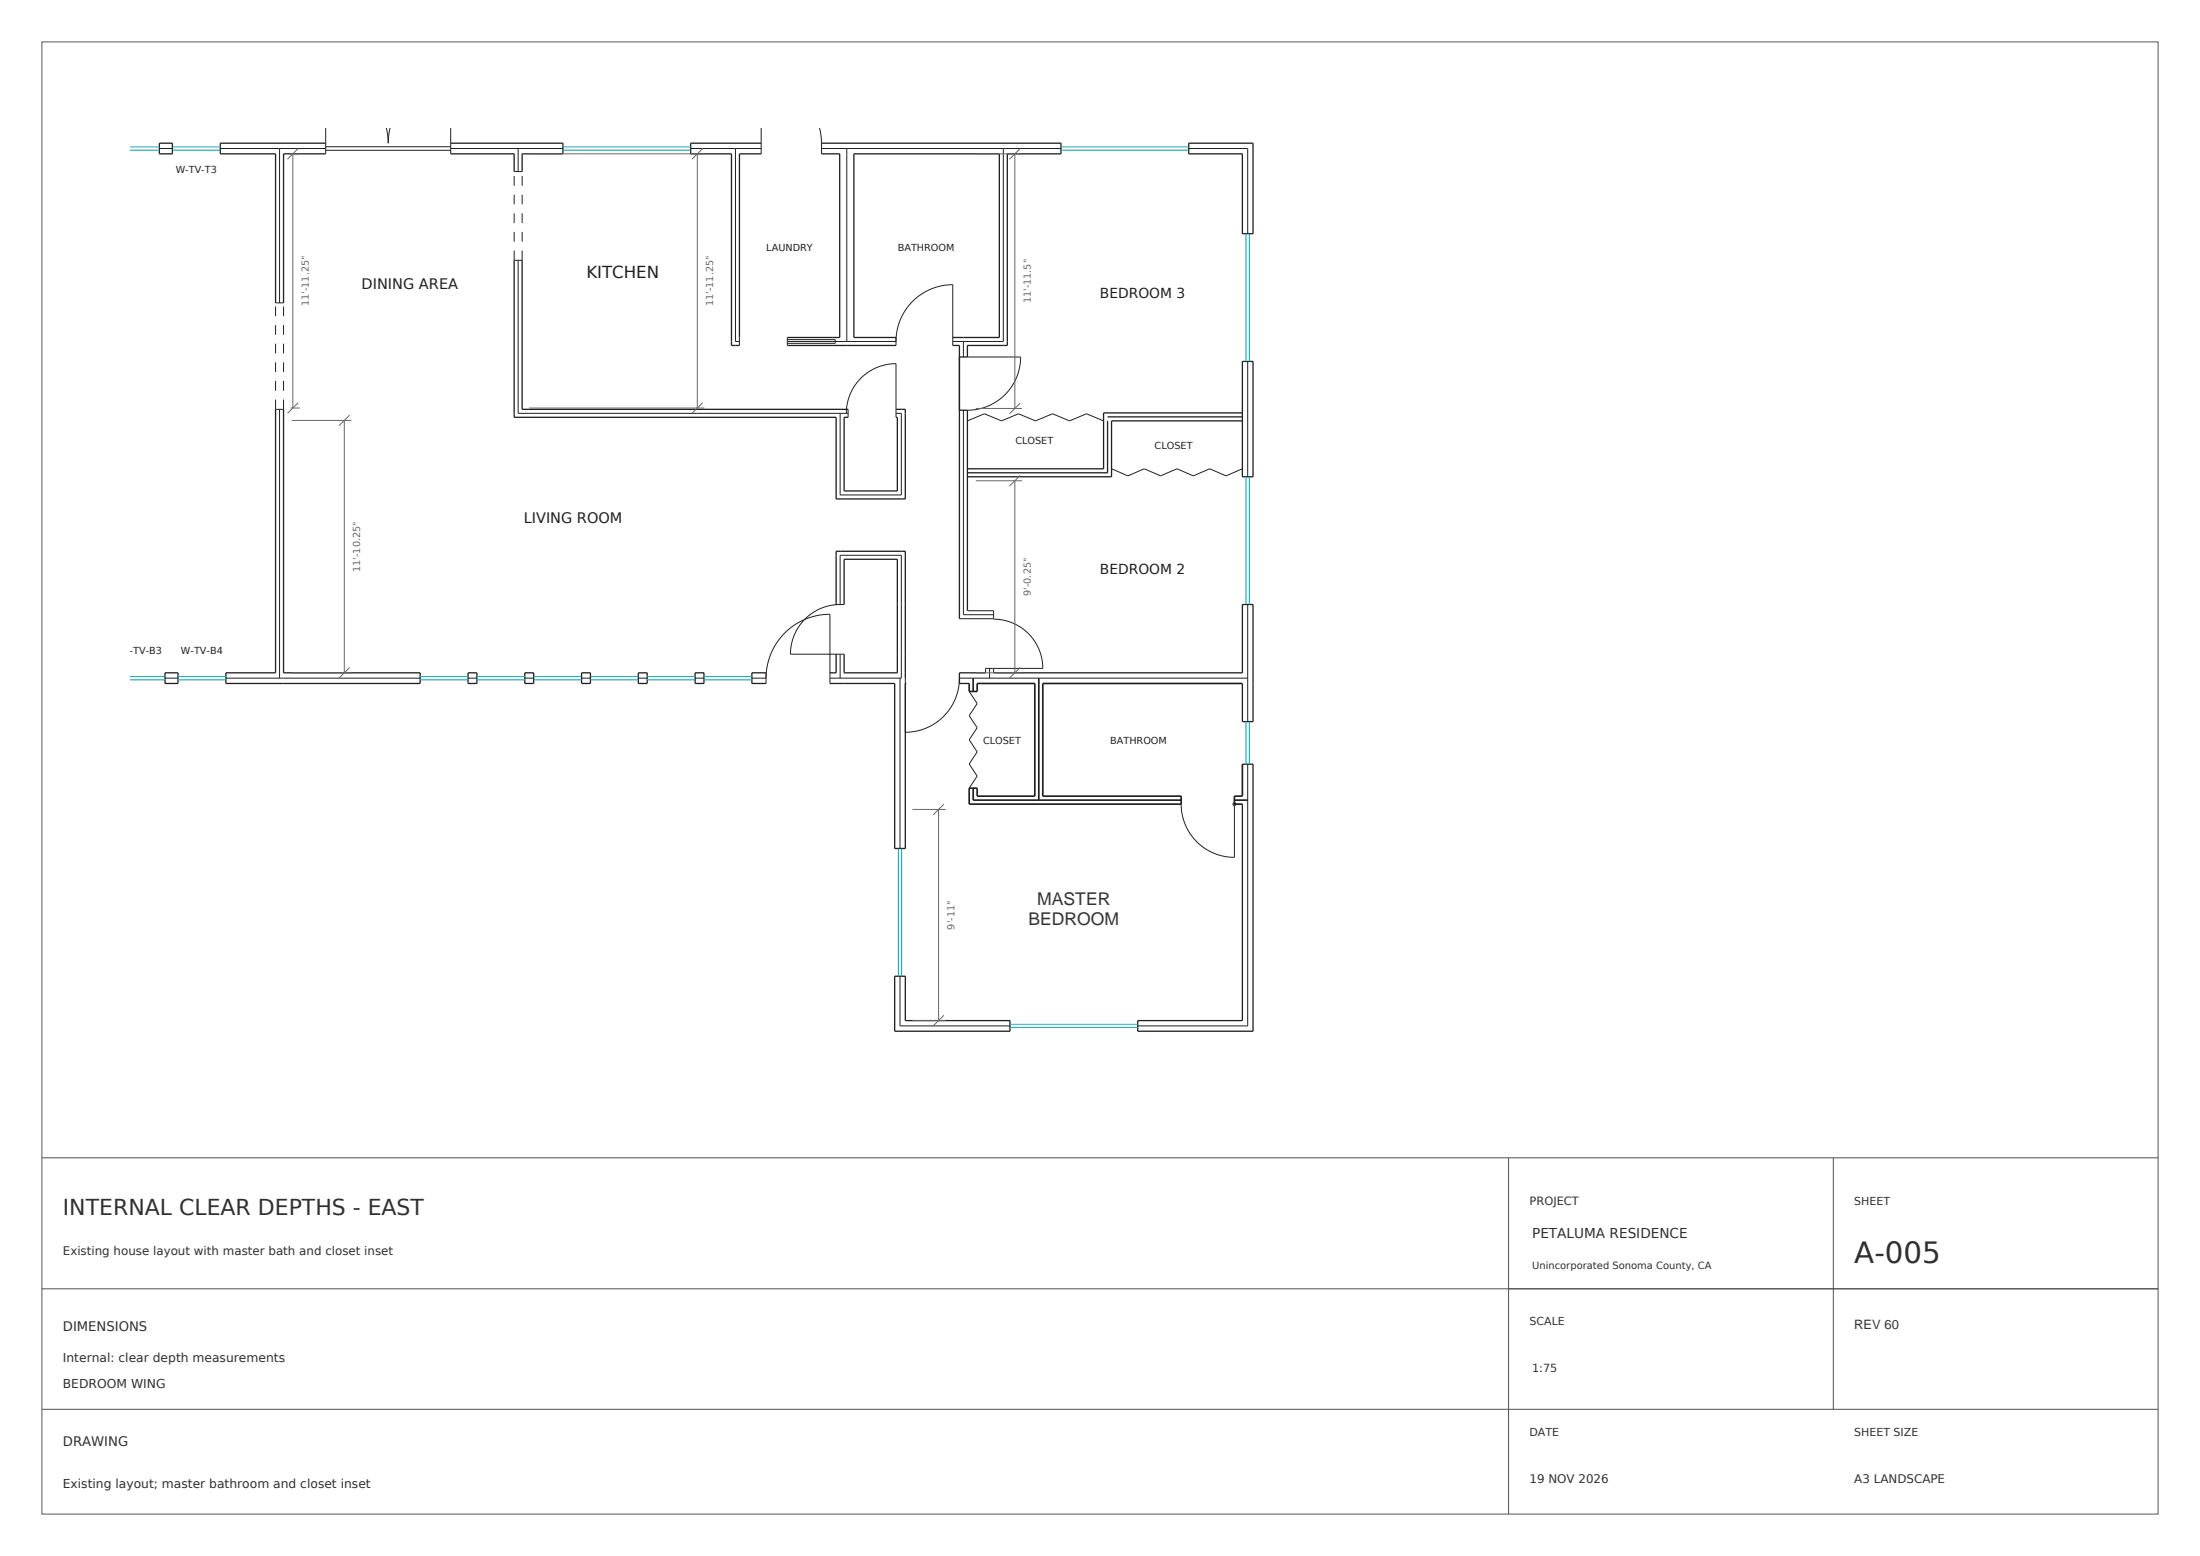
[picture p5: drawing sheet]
<svg xmlns="http://www.w3.org/2000/svg" width="420mm" height="297mm" viewBox="0 0 420 297" stroke-linecap="round" stroke-linejoin="round" font-family="sans-serif">
<g fill="none" stroke="#202020" stroke-width=".25">
<path d="M30.4 27.3h2.5v2.1h-2.5zM62.2 27.3h-20.1v2.1h10.5v28.4M62.2 29.4h-8.1v28.4M86 29.4h12.2v3.4M86 27.3h21.5v2.1h-7.8v3.4M145.3 29.4h-4.1v35M145.3 27.3h-13.4v2.1h7.7v36.5h1.6M156.8 29.4h3.5v35h-10M156.8 27.3h45.8v2.1h-10.3v36.5h-7.6v2.2h-1.5M226.9 27.3h12.3v17.3h-2v-15.2h-10.3zM98.2 49.7v30h61.4v15.5h13.2v-17.1h-1.7M99.7 49.7v28.4h62.2"/>
<path d="M52.6 78.1v50.3h-9.5v2.1h37.1v-2.1h-26.1v-50.3M150.3 65.9h20.8M161.9 79.7h-.8v14h10.2v-14h-.2M171.1 64.4h-8.1v-35h27.8v35h-8.9M181.9 65.9h1.3v52.2M183.2 78.3h1.5v38.3M211.4 79.6h25.8M237.2 69h2v22h-2zM237.2 78.8h-26.5v10.7h-26M211.4 80.3v9.9h-26.7M237.2 80.3h-25v10.7h-27.5M159.6 115.4v-10.2h13.2v24.2"/>
<path d="M161.1 115.4v-8.6h10.2v21.6h-10.2v-3.5M31.5 128.4h2.5v2.1h-2.5zM89.4 128.4h1.6v2.1h-1.6zM100.2 128.4h1.7v2.1h-1.7zM111 128.4h1.7v2.1h-1.7zM121.9 128.4h1.7v2.1h-1.7zM132.7 128.4h1.7v2.1h-1.7zM146.2 128.4h-2.7v2.1h2.7M158.4 130.5h12.4v31.5h2v-31.5M159.6 124.9v3.5h-1.2M172.8 130.5h.1M188.2 128.4h-5v2.1h1.8"/>
<path d="M189.7 128.4h47.5v-13h2v22.3h-2v-7.2M237.2 145.9h2v50.9h-22v-2h20M237.2 153.5v41.3M170.8 186.3h2v8.5h20v2h-22z"/>
</g>
<g fill="none" stroke="#202020" stroke-width=".19">
<path d="M30.4 28.3h2.5M42.1 28.3h20.1M53.4 28.3v29.5M62.2 24.4v5M62.2 28h23.8M62.2 28.7h23.8M73.8 24.4l.3 2.9 .4-2.9M86 28.3h21.5M86 24.4v5M98.2 32.8h1.5M98.2 33.6v1.9M98.2 37.2v1.8"/>
<path d="M98.9 28.3v4.5M99.7 33.6v1.9M99.7 37.2v1.8M131.9 28.3h13.4M140.4 28.3v36.9h.8M145.3 24.4v5M156.5 24.4l.3 1.9v3.1M156.8 28.3h45.8M161.7 28.3v36.9M191.5 28.3v36.9h-9.6M226.9 28.3h11.3v16.3M52.6 57.8h1.5"/>
<path d="M52.6 58.5v1.9M54.1 58.5v1.9M98.2 47.8v1.9h1.5v-1.9M98.2 40.7v1.9M98.2 44.3v1.8M98.9 49.7v29.2h63M99.7 40.7v1.9M99.7 44.3v1.8M52.6 76.3v1.8h1.5v-1.8M52.6 62v1.9M52.6 65.6v1.9M52.6 69.2v1.8"/>
<path d="M52.6 72.7v1.9M53.4 78.1v51.3M54.1 62v1.9M54.1 65.6v1.9M54.1 69.2v1.8M54.1 72.7v1.9M141.2 64.4v1.5M150.3 65.2h20.8a10.8 10.8 0 0 1 10.8-10.9v11.6M150.3 64.4v1.5M150.3 64.8h9.2v.7h-9.2M160.4 78.9v15.6h11.7v-15.6h-1M161.6 78.9a9.5 9.5 0 0 1 9.5-9.5v10.3"/>
<path d="M161.9 78.1v1.6M171.1 64.4v1.5M183.9 65.2v2.9M183.9 78.3v39h5.8M184.7 68.1h10.1a10.2 10.2 0 0 1-10.1 10.2M238.2 69v22M184.7 80.3l3.2-1.3 3.3 1.3 3.2-1.3 3.3 1.3 3.2-1.3 3.3 1.3 3.2-1.3 3.3 1.3M212.2 89.5l3.1 1.3 3.1-1.3 3.2 1.3 3.1-1.3 3.1 1.3 3.1-1.3 3.2 1.3 3.1-1.3M159.6 115.4h1.5M184.7 116.6h5v1.5h-6.5M189.7 118.2a9.4 9.4 0 0 1 9.4 9.4h-10.9v.8M238.2 115.4v22.3"/>
<path d="M31.5 129.4h2.5M43.1 129.4h37.1M89.4 129.4h1.6M100.2 129.4h1.7M111 129.4h1.7M121.9 129.4h1.7M132.7 129.4h1.7M143.5 129.4h2.7a12.2 12.2 0 0 1 12.2-12.2v13.3M146.2 128.4v2.1M160.4 124.9v4.5M161.1 124.9h-10.2a9.5 9.5 0 0 1 9.5-9.5v-9.4h11.7v23.4h-13.7M171.8 129.4v32.6"/>
<path d="M172.8 129.4v10.4a10.3 10.3 0 0 0 10.4-10.4h55M185 132l1.5 2.3-1.5 2.3 1.5 2.3-1.5 2.3 1.5 2.3-1.5 2.3 1.5 2.3-1.5 2.3M188.9 127.6v1.8M189.7 127.6v.8M225.5 153.5a10.2 10.2 0 0 0 10.2 10.1v-10.1M238.2 145.9v49.9h-21M171.8 186.3v9.5h21"/>
<circle cx="235.7" cy="153.5" r=".27"/>
</g>
<g fill="none" stroke="#00a9ba" stroke-width=".19">
<path d="M25 28h5.4M25 28.7h5.4M32.9 28h9.2M32.9 28.7h9.2M107.5 28h24.4M107.5 28.7h24.4M202.6 28h24.3M202.6 28.7h24.3M237.9 44.6v24.4M238.5 44.6v24.4M237.9 91v24.4M238.5 91v24.4"/>
<path d="M25 129.8h6.5M25 129.1h6.5M34 129.8h9.1M34 129.1h9.1M80.2 129.8h9.2M80.2 129.1h9.2M91 129.8h9.2M91 129.1h9.2M101.9 129.8h9.1M101.9 129.1h9.1M112.7 129.8h9.2M112.7 129.1h9.2"/>
<path d="M123.6 129.8h9.1M123.6 129.1h9.1M134.4 129.8h9.1M134.4 129.1h9.1M237.9 137.7v8.2M238.5 137.7v8.2M171.5 162v24.3M172.1 162v24.3M192.8 196.1h24.4M192.8 195.5h24.4"/>
</g>
<path d="M185 130.5v1.5h1.5v-1.5h11.1v21.5h-11.1v-1.6h-1.5v3.1h40.5v-1.5h-26.4v-21.5h38.1M185.8 129.4v2.6M198.3 129.4v23.3M185.8 150.4v2.3h39.7M235.7 152.7h2.5M237.2 145.9v6.1h-1.5v1.5h1.5" fill="none" stroke="#202020" stroke-width=".32"/>
<path d="M55.5 29.4h1.8M55.9 29.4v48.5M56.9 28.3l-2 2.1M55.5 77.9h1.8M56.9 76.9l-2 2" fill="none" stroke="#666" stroke-width=".19"/>
<path d="M57.3 47.8h2.1v11.7h-2.1z" fill-rule="evenodd" fill="#fff"/>
<path d="M101 29.4h33.5M133.1 29.4v48.5M134.1 28.3l-2 2.1M101 77.9h33.5M134.1 76.9l-2 2" fill="none" stroke="#666" stroke-width=".19"/>
<path d="M134.5 47.8h2.1v11.7h-2.1z" fill-rule="evenodd" fill="#fff"/>
<path d="M186.3 29.4h8.8M193.7 29.4v48.6M194.8 28.3l-2.1 2.1M186.3 78h8.8M194.8 76.9l-2.1 2.1" fill="none" stroke="#666" stroke-width=".19"/>
<path d="M195.1 48.4h2.1v10.5h-2.1z" fill-rule="evenodd" fill="#fff"/>
<path d="M186.3 91.8h8.8M193.7 91.8v36.6M194.8 90.7l-2.1 2.1M186.3 128.4h8.8M194.8 127.4l-2.1 2" fill="none" stroke="#666" stroke-width=".19"/>
<path d="M195.1 105.4h2.1v9.4h-2.1z" fill-rule="evenodd" fill="#fff"/>
<path d="M174.2 154.5h6.3M179.2 154.5v40.3M180.2 153.5l-2 2M174.2 194.8h6.3M180.2 193.8l-2 2" fill="none" stroke="#666" stroke-width=".19"/>
<path d="M180.5 170.9h2.2v7.5h-2.2z" fill-rule="evenodd" fill="#fff"/>
<path d="M66.7 79.2l-2 2.1M55.7 80.2h11.4M65.7 80.2v48.2M55.7 128.4h11.4M66.7 127.4l-2 2" fill="none" stroke="#666" stroke-width=".19"/>
<path d="M67.1 98.5h2.1v11.7h-2.1z" fill-rule="evenodd" fill="#fff"/>
<path d="M8 8h404v281h-404z" fill="none" stroke="#555" stroke-width=".19"/>
<path d="M8 221h404M288 221v68M350 221v48M8 246h404M8 269h404" fill="none" stroke="#515151" stroke-width=".19"/>
<g fill="#fff" stroke="#fff" stroke-width=".35">
<path d="M191.4 172h27.3v3.2h-27.3z"/>
<path d="M354 251.1h9.1v2.5h-9.1z"/>
<path d="M354 250.6h8.5v3.4h-8.5z"/>
</g>
<text font-size="5.6" fill="#303030" x="354" y="241">A-005</text>
<text font-size="4.2" fill="#303030" x="12" y="232">INTERNAL CLEAR DEPTHS - EAST</text>
<g font-size="3.4" fill="#333">
<text x="198" y="172.8">MASTER</text>
<text x="196.4" y="176.6">BEDROOM</text>
</g>
<text font-size="3.2" fill="#202020" x="111.9" y="53.1">KITCHEN</text>
<g font-size="2.8" fill="#202020">
<text x="69" y="55.1">DINING AREA</text>
<text x="100" y="99.8">LIVING ROOM</text>
</g>
<g font-size="2.6" fill="#202020">
<text x="210" y="56.8">BEDROOM 3</text>
<text x="210" y="109.6">BEDROOM 2</text>
</g>
<text font-size="2.6" fill="#303030" x="292.5" y="236.3">PETALUMA RESIDENCE</text>
<g font-size="2.5" fill="#303030">
<text x="12" y="254">DIMENSIONS</text>
<text x="12" y="276">DRAWING</text>
</g>
<text font-size="2.5" fill="#333" x="354" y="253.6">REV 60</text>
<g font-size="2.4" fill="#303030">
<text x="12" y="260">Internal: clear depth measurements</text>
<text x="12" y="265">BEDROOM WING</text>
<text x="12" y="284">Existing layout; master bathroom and closet inset</text>
</g>
<g font-size="2.3" fill="#303030">
<text x="12" y="239.5">Existing house layout with master bath and closet inset</text>
<text x="292" y="283">19 NOV 2026</text>
<text x="354" y="283">A3 LANDSCAPE</text>
</g>
<text font-size="2.2" fill="#303030" x="292" y="230">PROJECT</text>
<g font-size="2.1" fill="#303030">
<text x="354" y="230">SHEET</text>
<text x="292" y="253">SCALE</text>
<text x="292.5" y="261.9">1:75</text>
<text x="292" y="274">DATE</text>
<text x="354" y="274">SHEET SIZE</text>
</g>
<g font-size="1.9" fill="#202020">
<text x="33.5" y="33.1">W-TV-T3</text>
<text x="146.3" y="48">LAUNDRY</text>
<text x="171.4" y="48">BATHROOM</text>
<text x="193.8" y="84.7">CLOSET</text>
<text x="220.4" y="85.8">CLOSET</text>
<text x="22.9" y="124.9">W-TV-B3</text>
<text x="34.5" y="124.9">W-TV-B4</text>
<text x="187.7" y="142">CLOSET</text>
<text x="211.9" y="142">BATHROOM</text>
</g>
<g font-size="1.9" fill="#666">
<text x="59" y="58.5" transform="rotate(-90 59 58.5)">11'-11.25&quot;</text>
<text x="136.2" y="58.5" transform="rotate(-90 136.2 58.5)">11'-11.25&quot;</text>
<text x="196.8" y="57.9" transform="rotate(-90 196.8 57.9)">11'-11.5&quot;</text>
<text x="68.8" y="109.2" transform="rotate(-90 68.8 109.2)">11'-10.25&quot;</text>
<text x="196.8" y="113.8" transform="rotate(-90 196.8 113.8)">9'-0.25&quot;</text>
<text x="182.2" y="177.4" transform="rotate(-90 182.2 177.4)">9'-11&quot;</text>
</g>
<text font-size="1.9" fill="#303030" x="292.5" y="242.3">Unincorporated Sonoma County, CA</text>
</svg>
